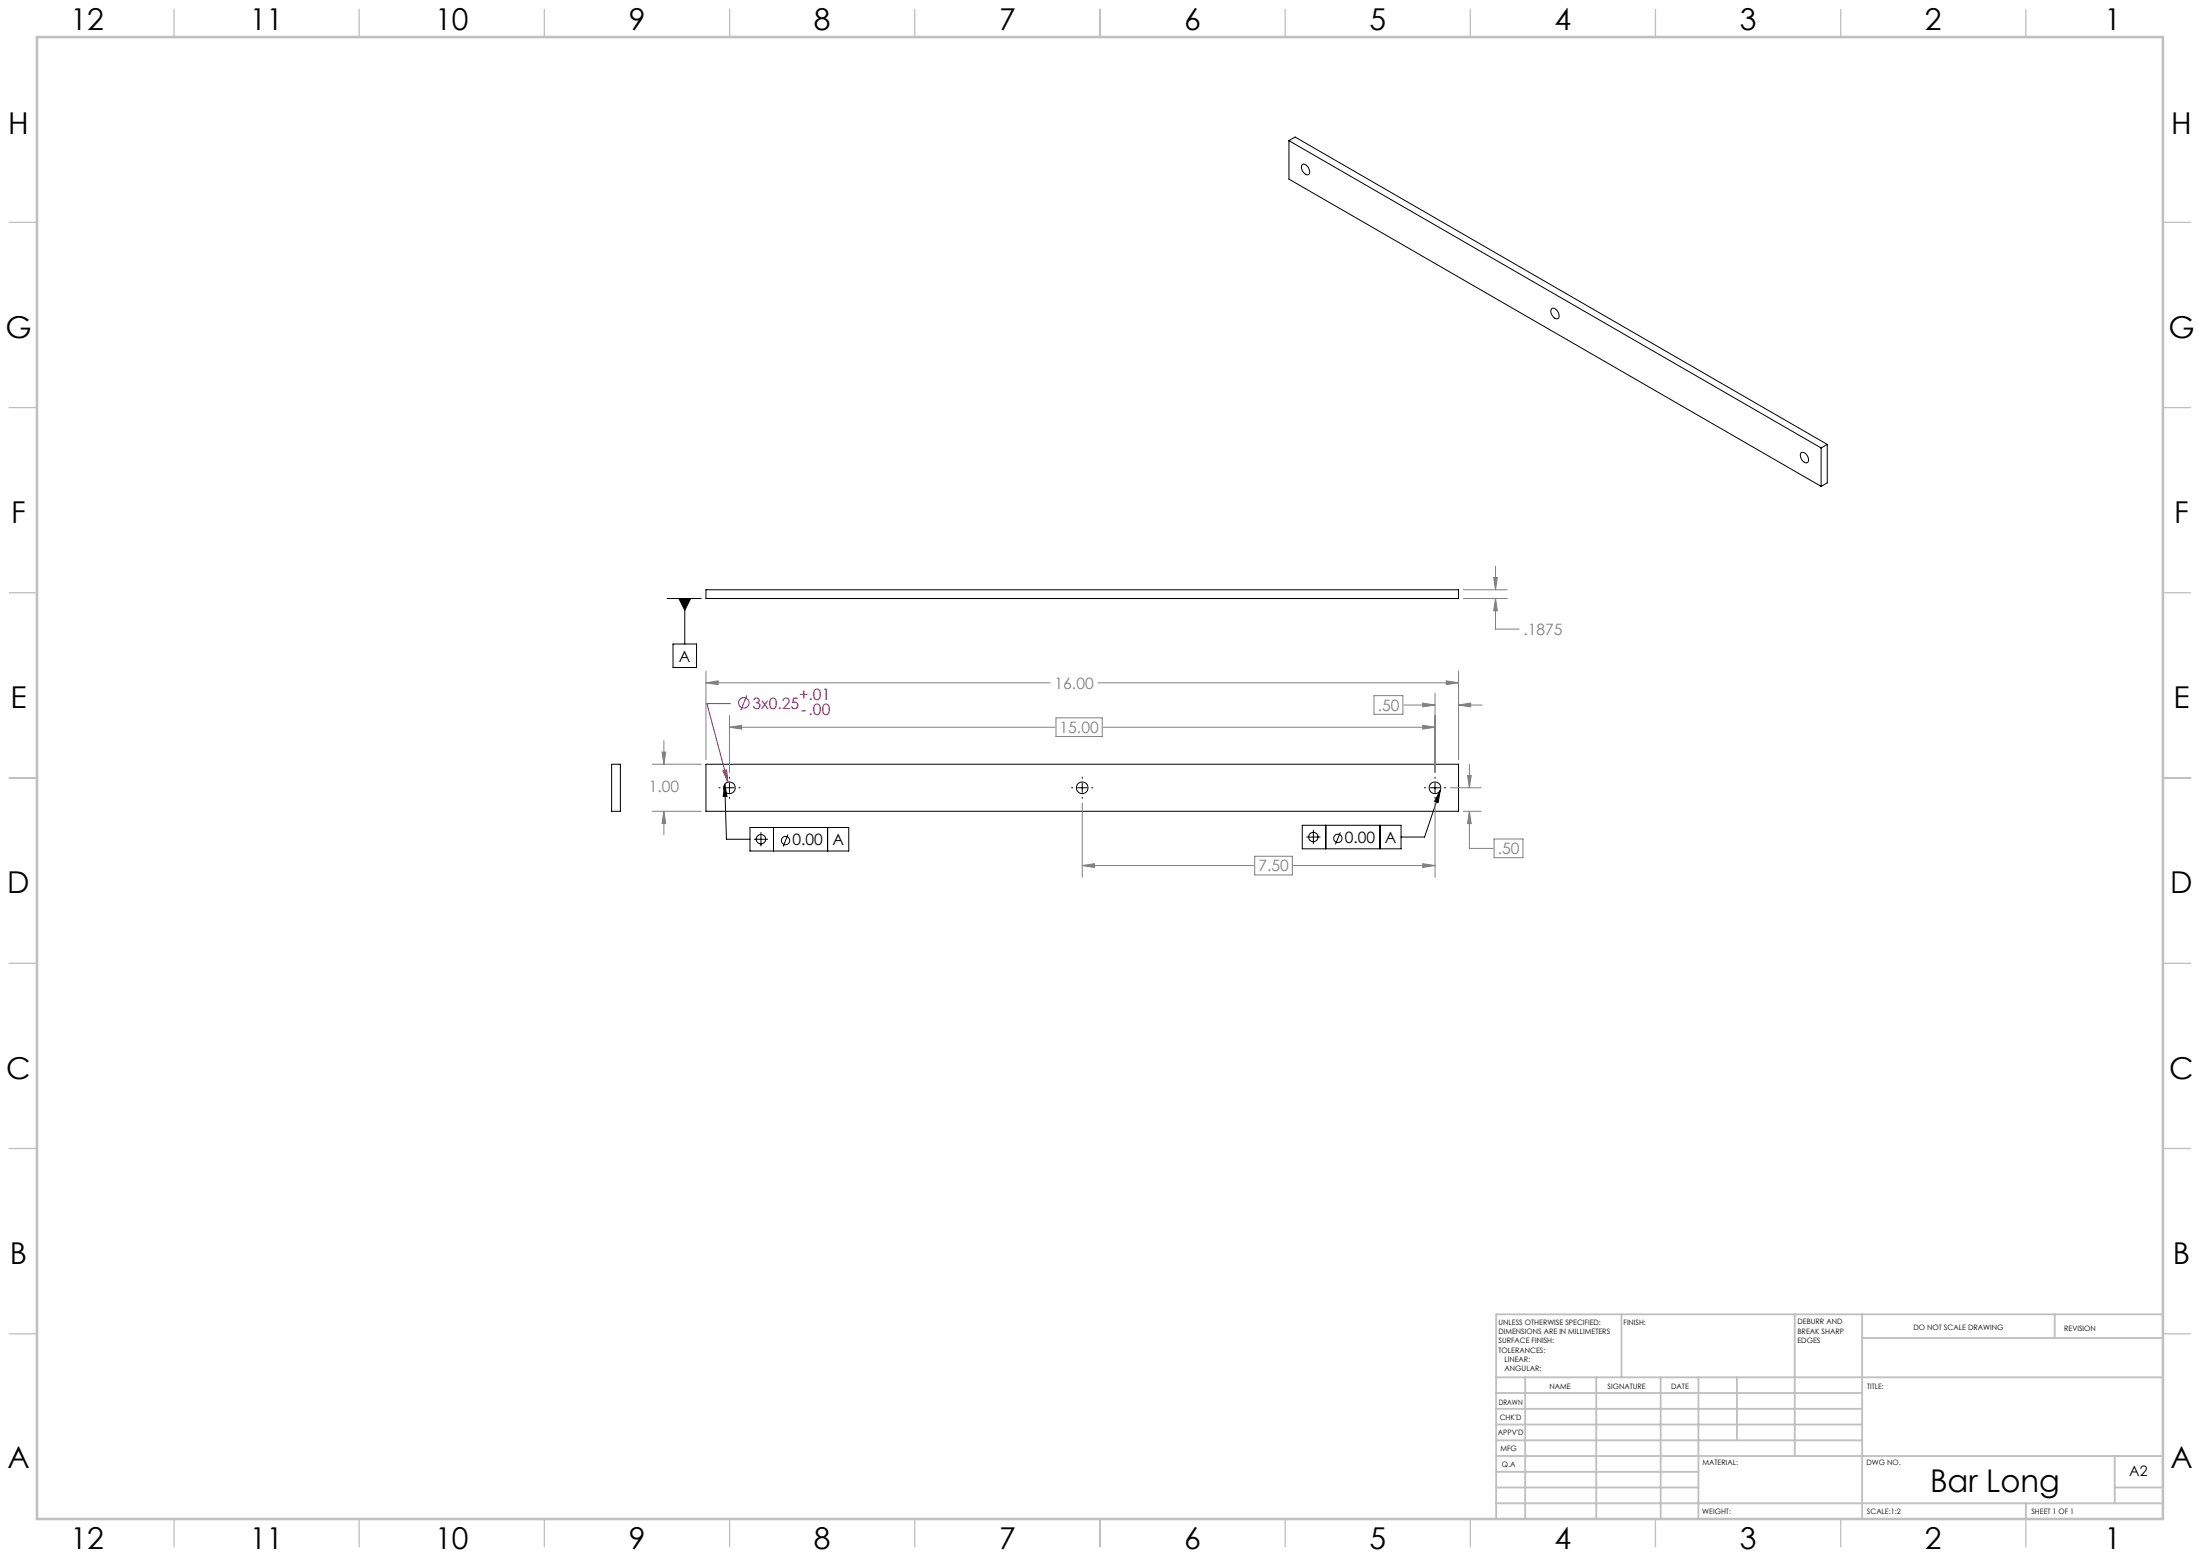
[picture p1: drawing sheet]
<svg xmlns="http://www.w3.org/2000/svg" width="594mm" height="420mm" viewBox="0 0 594 420" stroke-linecap="round" stroke-linejoin="round" font-family="sans-serif">
<g fill="none" stroke="#000" stroke-width=".27">
<path d="M348 38v10.3l143.7 83M348 38l143.7 82.9M348 38l1.7-1 143.7 83M351.5 44.5a1.16 1.16 0 0 1 1.8 .7l.1 .5a.84 .84 0 0 1 .2 1.1 .84 .84 0 0 1-1.1 .2l-.6-.6-.5-.8zM418.9 83.4a1.13 1.13 0 0 1 1.7 .7l.2 .4a.85 .85 0 0 1 .1 1.2 .85 .85 0 0 1-1.1 .2l-.8-1a1.47 1.47 0 0 1-.1-1.5zM493.4 120l-1.7 .9M493.4 120v10.3l-1.7 1M486.2 122.3a1.53 1.53 0 0 1 2.1 1.5 .76 .76 0 0 1-.8 1.1 2.09 2.09 0 0 1-1.3-2.6zM491.7 120.9v10.4M190.6 159.2h203.2v2.4h-203.2zM180.1 161.6h9.2M181.7 173.8h6.4v6.4h-6.4z"/>
<path d="M183.3 161.6h3.2l-1.6 3.1zM184.9 161.6v12.2M165.1 206.3h2.4v12.7h-2.4zM190.6 206.3h203.2v12.7h-203.2zM194.1 212.6h.3M195.7 211.7l.6 3.3h-1zM195.7 211.7l.4 14.8h6.4M195.7 212.6h2.5M197 209.8v.3M197 211.4v2.5M197 215.2v.3M199.5 212.6h.3"/>
<path d="M289.3 212.6h.4M290.9 212.6h2.6M292.2 209.8v.3M292.2 211.4v2.5M292.2 215.2v.3M294.7 212.6h.4M384.6 212.6h.3M386.2 212.6h2.5M387.5 209.8v.3M387.5 211.4v2.5M387.5 215.2v.3M388.9 213.3l-.6 3.3-1-.3z"/>
<path d="M388.9 213.3l-4.3 12.6h-6.3M390 212.6h.3M202.5 223.4h26.7v6.3h-26.7zM203.6 226.5h3.8M205.5 224.6v3.8M208.8 223.4v6.3M212.7 225.3l-1.2 3.2M223.4 223.4v6.3M351.6 222.8h26.7v6.3h-26.7zM352.7 225.9h3.8M354.6 224v3.8M358 222.8v6.3"/>
<path d="M361.9 224.7l-1.3 3.2M372.6 222.8v6.3"/>
<circle cx="197" cy="212.6" r="1.58"/>
<circle cx="292.2" cy="212.6" r="1.58"/>
<circle cx="387.5" cy="212.6" r="1.58"/>
<circle cx="205.5" cy="226.5" r="1.27"/>
<circle cx="212.1" cy="226.9" r="1.13"/>
<circle cx="354.6" cy="225.9" r="1.28"/>
<circle cx="361.2" cy="226.3" r="1.13"/>
</g>
<g fill="none" stroke="#a0006e" stroke-width=".27">
<path d="M197.2 189.9h-6.3l5.6 21.2M201.6 187.7l-1.6 4M195.2 208.1l1-.3 .3 3.3z"/>
<circle cx="200.8" cy="189.7" r="1.41"/>
</g>
<g fill="none" stroke="#808080" stroke-width=".27">
<path d="M395.1 159.2h11.9M403.3 155.9h1l-.5 3.3zM403.8 152.8v6.4M395.1 161.6h11.9M403.8 161.6l.5 3.3h-1zM403.8 161.6v8.2h6.3M179.2 199.9v6.4M190.6 184.3l3.3-.5v1zM190.6 181.1v23.9M190.6 184.3h93M197 196.3l3.2-.5v1zM197 193.1v15.4"/>
<path d="M197 196.3h87.8M285.1 193.8h12.5v5h-12.5zM296.5 184.3h97.3M297.9 196.3h89.6M371 187.8h7.8v5h-7.8zM379.1 190.3h8.4M384.1 195.8l3.4 .5-3.4 .5zM384.1 189.8l3.4 .5-3.4 .5zM387.5 187.1v21.4M390.5 183.8l3.3 .5-3.3 .5zM393.8 190.3l3.3-.5v1zM393.8 181.1v23.9"/>
<path d="M393.8 190.3h6.4M176.1 206.3h13.2M176.1 219h13.2M178.8 203h.9l-.5 3.3zM179.2 219l.5 3.3h-.9zM179.2 219v6.3M292.2 216.8v20M387.5 216.8v20M391.6 212.6h8.3M395.1 219h4.8M396.2 209.4h1l-.5 3.2zM396.7 219l.5 3.3h-1z"/>
<path d="M396.7 219v10h6.4M396.7 206.3v6.3M292.2 233.6l3.3-.5v1.1zM292.2 233.6h46.3M338.8 231.1h10.1v5.1h-10.1zM349.2 233.6h38.3M384.1 233.1l3.4 .5-3.4 .6zM403.4 226.5h7.8v5h-7.8z"/>
</g>
<g fill="none" stroke="#c0c0c0" stroke-width=".35">
<path d="M47 2.5v7.5M97 2.5v7.5M147 2.5v7.5M197 2.5v7.5M247 2.5v7.5M297 2.5v7.5M347 2.5v7.5M397 2.5v7.5M447 2.5v7.5M497 2.5v7.5M547 2.5v7.5M2.5 60h7.5"/>
<path d="M584 60h7.5M2.5 110h7.5M584 110h7.5M2.5 160h7.5M584 160h7.5M2.5 210h7.5M584 210h7.5M2.5 260h7.5M584 260h7.5M2.5 310h7.5M584 310h7.5M2.5 360h7.5"/>
<path d="M584 360h7.5M47 410v7.5M97 410v7.5M147 410v7.5M197 410v7.5M247 410v7.5M297 410v7.5M347 410v7.5M397 410v7.5M447 410v7.5M497 410v7.5M547 410v7.5"/>
</g>
<g fill="none" stroke="#c0c0c0" stroke-width=".5">
<path d="M437.8 354.8v17M484.6 354.8v38.2M502.8 354.8v55.2M554.8 354.8v6.4M584 354.8h-180v55.2M404 371.8h180M404 376h98.8M411.8 371.8v38.2M431 371.8v38.2M448.4 371.8v38.2M458.6 371.8v38.2M469 371.8v17"/>
<path d="M502.8 361.2h81.2M404 388.8h98.8M404 384.5h98.8M404 380.3h98.8M404 397.3h54.6M404 393h180M571 393v12.8M404 405.8h180M404 401.5h54.6M547 405.8v4.2M571 401.5h13"/>
</g>
<path d="M10 10h574v400h-574z" fill="none" stroke="#c0c0c0" stroke-width=".7"/>
<path d="M195.7 211.7l.6 3.3h-1zM388.9 213.3l-.6 3.3-1-.3zM183.3 161.6l1.6 3.1 1.6-3.1z" fill="#000"/>
<path d="M195.2 208.1l1-.3 .3 3.3z" fill="#a0006e"/>
<path d="M197 196.3l3.2-.5v1zM384.1 195.8l3.4 .5-3.4 .5zM178.8 203h.9l-.5 3.3zM179.2 219l.5 3.3h-.9zM384.1 189.8l3.4 .5-3.4 .5zM393.8 190.3l3.3-.5v1zM396.2 209.4h1l-.5 3.2zM396.7 219l.5 3.3h-1zM292.2 233.6l3.3-.5v1.1zM384.1 233.1l3.4 .5-3.4 .6zM190.6 184.3l3.3-.5v1zM390.5 183.8l3.3 .5-3.3 .5zM403.8 161.6l.5 3.3h-1zM403.3 155.9h1l-.5 3.3z" fill="#808080"/>
<text font-size="8.5" x="521.1" y="402.7">Bar Long</text>
<g font-size="8.1">
<text x="19" y="8">12</text>
<text x="67.5" y="8">11</text>
<text x="117.5" y="8">10</text>
<text x="169.7" y="8">9</text>
<text x="219.7" y="8">8</text>
<text x="269.7" y="8">7</text>
<text x="319.7" y="8">6</text>
<text x="369.7" y="8">5</text>
<text x="419.7" y="8">4</text>
<text x="469.7" y="8">3</text>
<text x="519.7" y="8">2</text>
<text x="568.2" y="8">1</text>
<text x="2.2" y="36.1">H</text>
<text x="586.2" y="36.1">H</text>
<text x="1.5" y="91.1">G</text>
<text x="585.5" y="91.1">G</text>
<text x="3" y="141.1">F</text>
<text x="587" y="141.1">F</text>
<text x="2.8" y="191.1">E</text>
<text x="586.8" y="191.1">E</text>
<text x="2" y="241.1">D</text>
<text x="586" y="241.1">D</text>
<text x="1.7" y="291.1">C</text>
<text x="585.7" y="291.1">C</text>
<text x="2.7" y="341.1">B</text>
<text x="586.7" y="341.1">B</text>
<text x="2" y="396.1">A</text>
<text x="586" y="396.1">A</text>
<text x="19" y="418">12</text>
<text x="67.5" y="418">11</text>
<text x="117.5" y="418">10</text>
<text x="169.7" y="418">9</text>
<text x="219.7" y="418">8</text>
<text x="269.7" y="418">7</text>
<text x="319.7" y="418">6</text>
<text x="369.7" y="418">5</text>
<text x="419.7" y="418">4</text>
<text x="469.7" y="418">3</text>
<text x="519.7" y="418">2</text>
<text x="568.2" y="418">1</text>
</g>
<g font-size="4.2" fill="#808080">
<text x="411.3" y="171.4">.1875</text>
<text x="284.7" y="185.9">16.00</text>
<text x="372" y="191.9">.50</text>
<text x="286.1" y="197.9">15.00</text>
<text x="175.2" y="213.8">1.00</text>
<text x="404.4" y="230.6">.50</text>
<text x="339.8" y="235.2">7.50</text>
</g>
<g font-size="4.2">
<text x="183.3" y="178.6">A</text>
<text x="363.1" y="227.5">0.00</text>
<text x="373.9" y="227.5">A</text>
<text x="214" y="228.1">0.00</text>
<text x="224.8" y="228.1">A</text>
</g>
<g font-size="4.2" fill="#a0006e">
<text x="203.2" y="191.2">3x0.25</text>
<text x="215.8" y="189">+.01</text>
<text x="216.3" y="193.1">-.00</text>
</g>
<text font-size="3.9" x="574.9" y="398.5">A2</text>
<g font-size="2">
<text x="404.6" y="357.6">UNLESS OTHERWISE SPECIFIED:</text>
<text x="438.4" y="357.6">FINISH:</text>
<text x="485.3" y="357.5">DEBURR AND</text>
<text x="485.3" y="360">BREAK SHARP</text>
<text x="516.6" y="359">DO NOT SCALE DRAWING</text>
<text x="557.3" y="359.2">REVISION</text>
<text x="404.6" y="360.1">DIMENSIONS ARE IN MILLIMETERS</text>
<text x="404.6" y="362.6">SURFACE FINISH:</text>
<text x="404.6" y="365.1">TOLERANCES:</text>
<text x="485.3" y="362.5">EDGES</text>
<text x="406.2" y="367.6">LINEAR:</text>
<text x="406.2" y="370.1">ANGULAR:</text>
<text x="418.3" y="375">NAME</text>
<text x="434" y="374.9">SIGNATURE</text>
<text x="451.2" y="374.9">DATE</text>
<text x="504.1" y="374.9">TITLE:</text>
<text x="404.6" y="379.1">DRAWN</text>
<text x="404.9" y="383.3">CHK'D</text>
<text x="404.4" y="387.4">APPV'D</text>
<text x="405.1" y="391.8">MFG</text>
<text x="405.5" y="396">Q.A</text>
<text x="459.6" y="395.5">MATERIAL:</text>
<text x="504" y="395.5">DWG NO.</text>
<text x="459.6" y="408.5">WEIGHT:</text>
<text x="504.1" y="408.6">SCALE:1:2</text>
<text x="548.5" y="408.6">SHEET 1 OF 1</text>
</g>
</svg>
